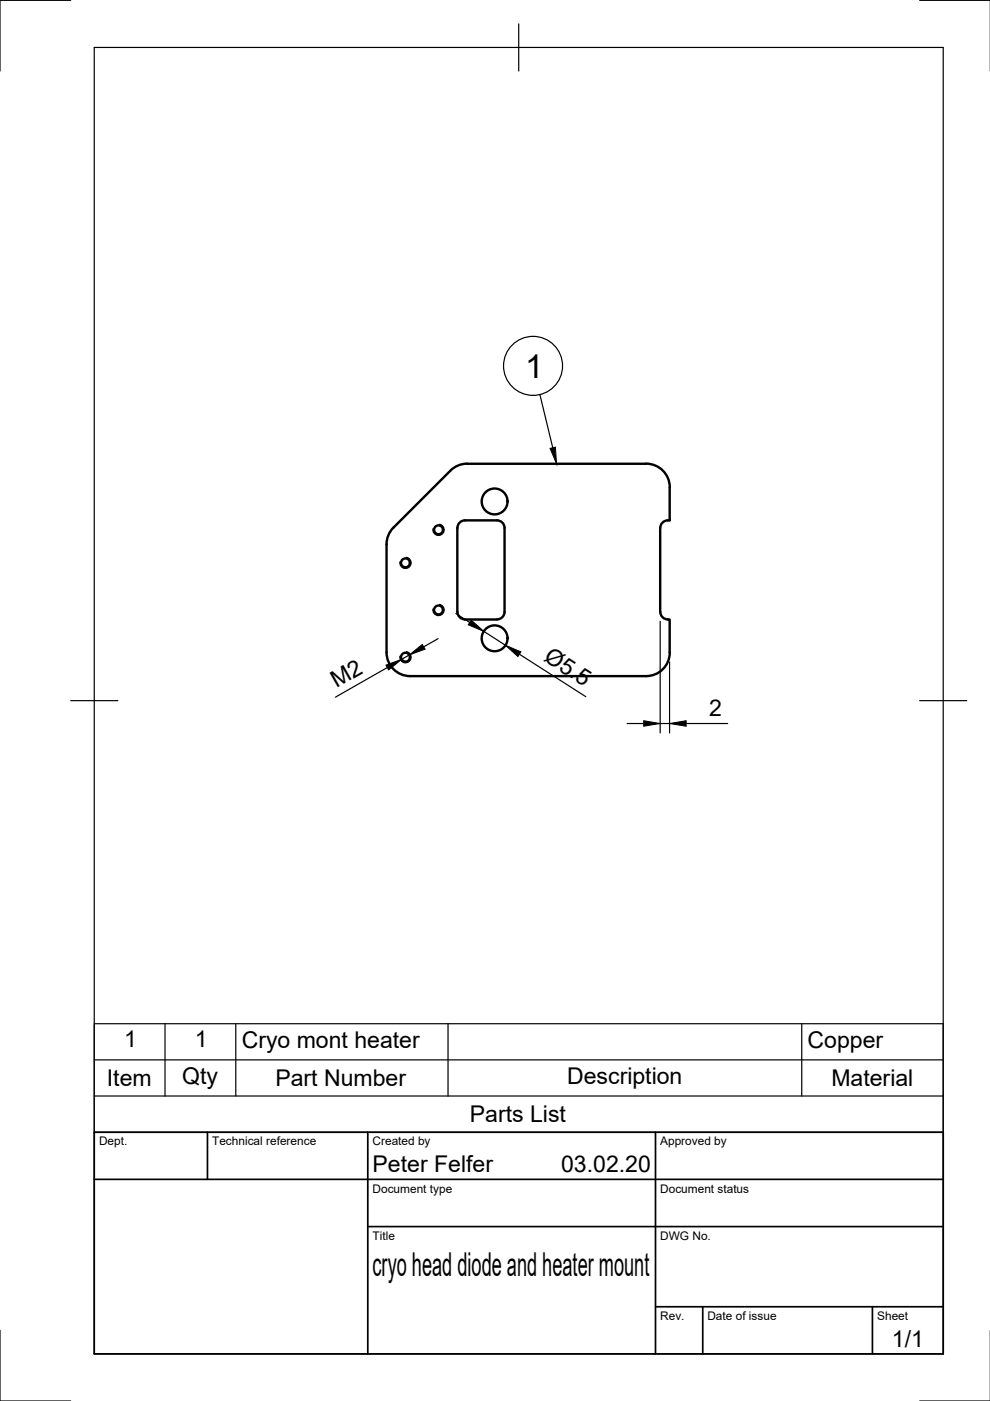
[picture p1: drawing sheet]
<svg xmlns="http://www.w3.org/2000/svg" width="210mm" height="297mm" viewBox="0 0 210 297" stroke-linecap="round" stroke-linejoin="round" font-family="sans-serif">
<!-- layer: Visible -->
<g fill="none" stroke="#000" stroke-width=".51">
<path d="M95.5 99.8l-12.1 12.1M99 98.3h38M99 98.3l-1.6 .3-1 .5-.9 .7M137 98.3a5 5 0 0 1 5 5v7a1.66 1.66 0 0 0-2 1.6v17.8M83.4 111.9l-.7 .8-.5 1-.2 1.7v23a5 5 0 0 0 5 4.9M97 111.9v17.8M97 111.9a1.6 1.6 0 0 1 1.6-1.6h6.8a1.6 1.6 0 0 1 1.6 1.6v17.8M107 129.7a1.63 1.63 0 0 1-1.6 1.6h-6.8a1.6 1.6 0 0 1-1.6-1.6M140 129.7a1.69 1.69 0 0 0 2 1.6v7a5 5 0 0 1-5 5M87 143.3h50"/>
<circle cx="86" cy="119.3" r=".94"/>
<circle cx="93" cy="112.3" r=".94"/>
<circle cx="104.9" cy="106.3" r="2.74"/>
<circle cx="86" cy="139.3" r=".94"/>
<circle cx="93" cy="129.3" r=".94"/>
<circle cx="104.9" cy="135.3" r="2.74"/>
</g>
<!-- layer: Visible Narrow -->
<path d="M86.2 118.2a1.2 1.2 0 0 1 .9 1.3 1.2 1.2 0 0 1-1.3 1 1.2 1.2 0 0 1-1-1.4M93.2 111.2a1.2 1.2 0 0 1 1 1.3 1.2 1.2 0 0 1-1.4 1 1.2 1.2 0 0 1-1-1.4M86.2 138.2a1.2 1.2 0 0 1 .9 1.3 1.2 1.2 0 0 1-1.3 1 1.2 1.2 0 0 1-1-1.4M93.2 128.1a1.2 1.2 0 0 1 1 1.4 1.2 1.2 0 0 1-1.4 1 1.2 1.2 0 0 1-1-1.4" fill="none" stroke="#000" stroke-width=".25"/>
<!-- layer: Border -->
<path d="M15 .1h-15v15M20 10.1h180v276.9h-180zM110 5.1v10M195 .1h15M15 148.6h10M195 148.6h10M0 282.1v14.9h15M195 297h15" fill="none" stroke="#000" stroke-width=".25"/>
<!-- layer: TitleBlock -->
<path d="M20 240.1h180v46.9h-180zM20 250h180M44 240.1v9.9M78 240.1v46.9M139 240.1v46.9M78 260.1h122M139 277.1h61M149 277.1v9.9M185 277.1v9.9" fill="none" stroke="#000" stroke-width=".36"/>
<!-- layer: Parts Lists -->
<path d="M20 217.1h180v23h-180zM35 217.1v15.3M50 217.1v15.3M95 217.1v15.3M170 217.1v15.3M20 232.4h180M20 224.7h180" fill="none" stroke="#000" stroke-width=".25"/>
<!-- layer: FD_Dimensions -->
<path d="M86.8 138.9l-1.6 .9M92.9 135.4l-3.1 1.7M96.6 130.1l3 1.9M102.6 133.8l4.6 3M110.1 138.7l14.1 9M140 131.7v23.7M82.1 141.5l-11 6.3M133 153.4h3.5M140 153.4h2M142 140.3v15.1M145.5 153.4h8.8" fill="none" stroke="#000" stroke-width=".25"/>
<path d="M86.8 138.9l2.7-2.3 .6 1zM99.9 131.5l2.7 2.3-3.3-1.3zM107.2 136.8l3.2 1.4-.6 1zM81.8 141l3.4-1.2-2.8 2.2zM136.5 152.8l3.5 .6-3.5 .6zM142 153.4l3.5-.6v1.2z" fill="#000" stroke="#000" stroke-width=".21"/>
<!-- layer: Balloons -->
<g fill="none" stroke="#000" stroke-width=".25">
<path d="M114.5 83.7l2.7 11.2"/>
<circle cx="113" cy="77.6" r="6.3"/>
</g>
<path d="M116.6 95.1l1.2-.3 .2 3.5z" fill="#000" stroke="#000" stroke-width=".21"/>
<g font-size="7">
<text x="111.3" y="80.1">1</text>
<text x="79" y="270.6">cryo head diode and heater mount</text>
</g>
<g font-size="4.9">
<text x="115.1" y="139.9" transform="rotate(33 115.1 139.9)">Ø5.5</text>
<text x="71.4" y="146" transform="rotate(-30 71.4 146)">M2</text>
<text x="150.3" y="151.9">2</text>
<text x="26.3" y="222.1">1</text>
<text x="41.3" y="222.1">1</text>
<text x="51.2" y="222.1">Cryo mont heater</text>
<text x="171.2" y="222.1">Copper</text>
<text x="22.7" y="230.3">Item</text>
<text x="38.6" y="229.8">Qty</text>
<text x="58.4" y="230.3">Part Number</text>
<text x="120.2" y="229.8">Description</text>
<text x="176.3" y="230.3">Material</text>
<text x="99.6" y="237.9">Parts List</text>
<text x="79" y="248.5">Peter Felfer</text>
<text x="119" y="248.5">03.02.20</text>
<text x="189.1" y="285.7">1/1</text>
</g>
<g font-size="2.5">
<text x="21" y="242.9">Dept.</text>
<text x="45" y="242.9">Technical reference</text>
<text x="79" y="242.9">Created by</text>
<text x="140" y="242.9">Approved by</text>
<text x="79" y="252.8">Document type</text>
<text x="140" y="252.8">Document status</text>
<text x="79" y="262.9">Title</text>
<text x="140" y="262.9">DWG No.</text>
<text x="140" y="279.9">Rev.</text>
<text x="150" y="279.9">Date of issue</text>
<text x="186" y="279.9">Sheet</text>
</g>
</svg>
